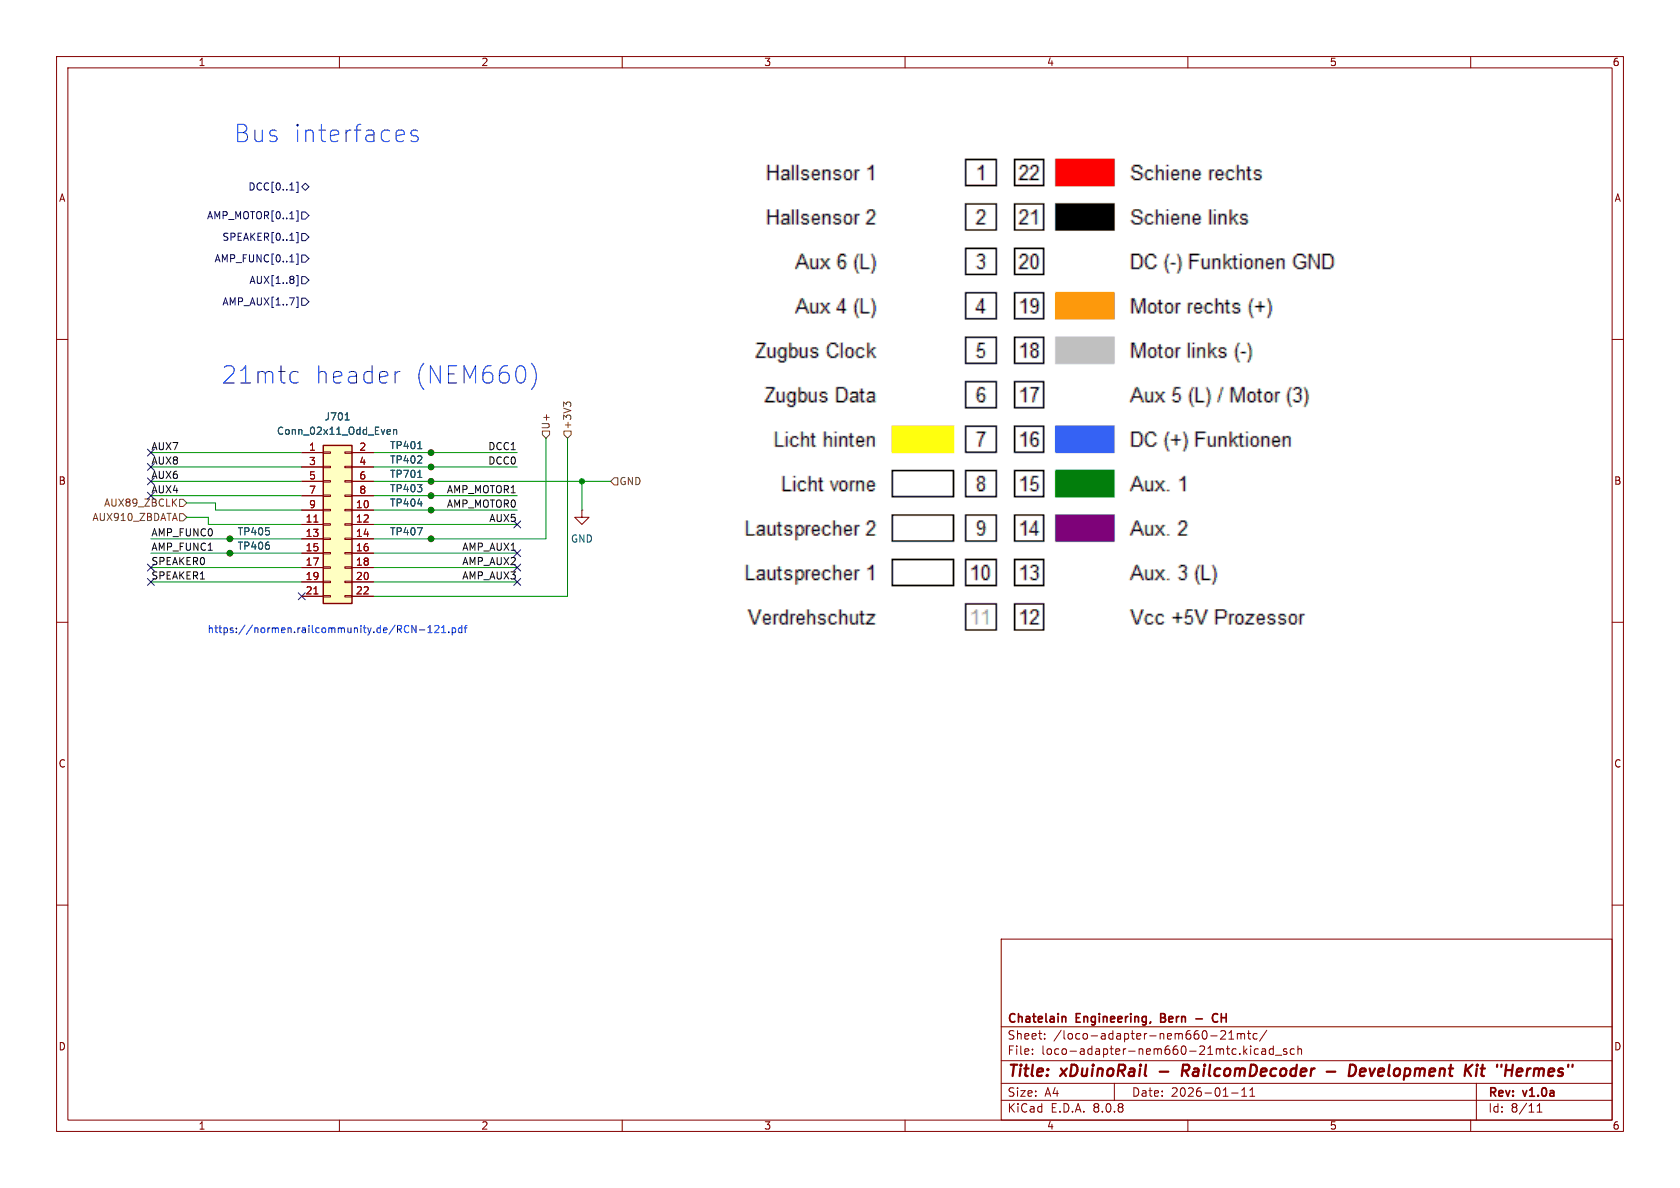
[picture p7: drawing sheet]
(kicad_sch
 (version 20231120)
 (generator "eeschema")
 (generator_version "8.0")
 (paper "A4")
 (title_block
  (title "xDuinoRail - RailcomDecoder - Development Kit \"Hermes\"")
  (date "2026-01-11")
  (rev "v1.0a")
  (company "Chatelain Engineering, Bern - CH"))
 (lib_symbols
  (symbol "Connector:TestPoint_Small"
   (pin_numbers hide)
   (pin_names
    (offset 0.762) hide) (exclude_from_sim no) (in_bom yes) (on_board yes)
   (property "Reference" "TP" (at 0 3.81 0) (effects (font (size 1.27 1.27))))
   (property "Value" "TestPoint_Small" (at 0 2.032 0) (effects (font (size 1.27 1.27))))
   (property "Footprint" "" (at 5.08 0 0) (effects (font (size 1.27 1.27)) (hide yes)))
   (property "Datasheet" "~" (at 5.08 0 0) (effects (font (size 1.27 1.27)) (hide yes)))
   (property "Description" "test point" (at 0 0 0) (effects (font (size 1.27 1.27)) (hide yes)))
   (symbol "TestPoint_Small_0_1"
    (circle (center 0 0) (radius 0.508) (stroke (width 0) (type default)) (fill (type none))))
   (symbol "TestPoint_Small_1_1"
    (pin passive line (at 0 0 90) (length 0) (name "1" (effects (font (size 1.27 1.27)))) (number "1" (effects (font (size 1.27 1.27)))))))
  (symbol "Connector_Generic:Conn_02x11_Odd_Even"
   (pin_names
    (offset 1.016) hide) (exclude_from_sim no) (in_bom yes) (on_board yes)
   (property "Reference" "J" (at 1.27 15.24 0) (effects (font (size 1.27 1.27))))
   (property "Value" "Conn_02x11_Odd_Even" (at 1.27 -15.24 0) (effects (font (size 1.27 1.27))))
   (property "Footprint" "" (at 0 0 0) (effects (font (size 1.27 1.27)) (hide yes)))
   (property "Datasheet" "~" (at 0 0 0) (effects (font (size 1.27 1.27)) (hide yes)))
   (property "Description" "Generic connector, double row, 02x11, odd/even pin numbering scheme (row 1 odd numbers, row 2 even numbers), script generated (kicad-library-utils/schlib/autogen/connector/)" (at 0 0 0) (effects (font (size 1.27 1.27)) (hide yes)))
   (symbol "Conn_02x11_Odd_Even_1_1"
    (rectangle (start -1.27 -12.573) (end 0 -12.827) (stroke (width 0.1524) (type default)) (fill (type none)))
    (rectangle (start -1.27 -10.033) (end 0 -10.287) (stroke (width 0.1524) (type default)) (fill (type none)))
    (rectangle (start -1.27 -7.493) (end 0 -7.747) (stroke (width 0.1524) (type default)) (fill (type none)))
    (rectangle (start -1.27 -4.953) (end 0 -5.207) (stroke (width 0.1524) (type default)) (fill (type none)))
    (rectangle (start -1.27 -2.413) (end 0 -2.667) (stroke (width 0.1524) (type default)) (fill (type none)))
    (rectangle (start -1.27 0.127) (end 0 -0.127) (stroke (width 0.1524) (type default)) (fill (type none)))
    (rectangle (start -1.27 2.667) (end 0 2.413) (stroke (width 0.1524) (type default)) (fill (type none)))
    (rectangle (start -1.27 5.207) (end 0 4.953) (stroke (width 0.1524) (type default)) (fill (type none)))
    (rectangle (start -1.27 7.747) (end 0 7.493) (stroke (width 0.1524) (type default)) (fill (type none)))
    (rectangle (start -1.27 10.287) (end 0 10.033) (stroke (width 0.1524) (type default)) (fill (type none)))
    (rectangle (start -1.27 12.827) (end 0 12.573) (stroke (width 0.1524) (type default)) (fill (type none)))
    (rectangle (start -1.27 13.97) (end 3.81 -13.97) (stroke (width 0.254) (type default)) (fill (type background)))
    (rectangle (start 3.81 -12.573) (end 2.54 -12.827) (stroke (width 0.1524) (type default)) (fill (type none)))
    (rectangle (start 3.81 -10.033) (end 2.54 -10.287) (stroke (width 0.1524) (type default)) (fill (type none)))
    (rectangle (start 3.81 -7.493) (end 2.54 -7.747) (stroke (width 0.1524) (type default)) (fill (type none)))
    (rectangle (start 3.81 -4.953) (end 2.54 -5.207) (stroke (width 0.1524) (type default)) (fill (type none)))
    (rectangle (start 3.81 -2.413) (end 2.54 -2.667) (stroke (width 0.1524) (type default)) (fill (type none)))
    (rectangle (start 3.81 0.127) (end 2.54 -0.127) (stroke (width 0.1524) (type default)) (fill (type none)))
    (rectangle (start 3.81 2.667) (end 2.54 2.413) (stroke (width 0.1524) (type default)) (fill (type none)))
    (rectangle (start 3.81 5.207) (end 2.54 4.953) (stroke (width 0.1524) (type default)) (fill (type none)))
    (rectangle (start 3.81 7.747) (end 2.54 7.493) (stroke (width 0.1524) (type default)) (fill (type none)))
    (rectangle (start 3.81 10.287) (end 2.54 10.033) (stroke (width 0.1524) (type default)) (fill (type none)))
    (rectangle (start 3.81 12.827) (end 2.54 12.573) (stroke (width 0.1524) (type default)) (fill (type none)))
    (pin passive line (at -5.08 12.7 0) (length 3.81) (name "Pin_1" (effects (font (size 1.27 1.27)))) (number "1" (effects (font (size 1.27 1.27)))))
    (pin passive line (at 7.62 2.54 180) (length 3.81) (name "Pin_10" (effects (font (size 1.27 1.27)))) (number "10" (effects (font (size 1.27 1.27)))))
    (pin passive line (at -5.08 0 0) (length 3.81) (name "Pin_11" (effects (font (size 1.27 1.27)))) (number "11" (effects (font (size 1.27 1.27)))))
    (pin passive line (at 7.62 0 180) (length 3.81) (name "Pin_12" (effects (font (size 1.27 1.27)))) (number "12" (effects (font (size 1.27 1.27)))))
    (pin passive line (at -5.08 -2.54 0) (length 3.81) (name "Pin_13" (effects (font (size 1.27 1.27)))) (number "13" (effects (font (size 1.27 1.27)))))
    (pin passive line (at 7.62 -2.54 180) (length 3.81) (name "Pin_14" (effects (font (size 1.27 1.27)))) (number "14" (effects (font (size 1.27 1.27)))))
    (pin passive line (at -5.08 -5.08 0) (length 3.81) (name "Pin_15" (effects (font (size 1.27 1.27)))) (number "15" (effects (font (size 1.27 1.27)))))
    (pin passive line (at 7.62 -5.08 180) (length 3.81) (name "Pin_16" (effects (font (size 1.27 1.27)))) (number "16" (effects (font (size 1.27 1.27)))))
    (pin passive line (at -5.08 -7.62 0) (length 3.81) (name "Pin_17" (effects (font (size 1.27 1.27)))) (number "17" (effects (font (size 1.27 1.27)))))
    (pin passive line (at 7.62 -7.62 180) (length 3.81) (name "Pin_18" (effects (font (size 1.27 1.27)))) (number "18" (effects (font (size 1.27 1.27)))))
    (pin passive line (at -5.08 -10.16 0) (length 3.81) (name "Pin_19" (effects (font (size 1.27 1.27)))) (number "19" (effects (font (size 1.27 1.27)))))
    (pin passive line (at 7.62 12.7 180) (length 3.81) (name "Pin_2" (effects (font (size 1.27 1.27)))) (number "2" (effects (font (size 1.27 1.27)))))
    (pin passive line (at 7.62 -10.16 180) (length 3.81) (name "Pin_20" (effects (font (size 1.27 1.27)))) (number "20" (effects (font (size 1.27 1.27)))))
    (pin passive line (at -5.08 -12.7 0) (length 3.81) (name "Pin_21" (effects (font (size 1.27 1.27)))) (number "21" (effects (font (size 1.27 1.27)))))
    (pin passive line (at 7.62 -12.7 180) (length 3.81) (name "Pin_22" (effects (font (size 1.27 1.27)))) (number "22" (effects (font (size 1.27 1.27)))))
    (pin passive line (at -5.08 10.16 0) (length 3.81) (name "Pin_3" (effects (font (size 1.27 1.27)))) (number "3" (effects (font (size 1.27 1.27)))))
    (pin passive line (at 7.62 10.16 180) (length 3.81) (name "Pin_4" (effects (font (size 1.27 1.27)))) (number "4" (effects (font (size 1.27 1.27)))))
    (pin passive line (at -5.08 7.62 0) (length 3.81) (name "Pin_5" (effects (font (size 1.27 1.27)))) (number "5" (effects (font (size 1.27 1.27)))))
    (pin passive line (at 7.62 7.62 180) (length 3.81) (name "Pin_6" (effects (font (size 1.27 1.27)))) (number "6" (effects (font (size 1.27 1.27)))))
    (pin passive line (at -5.08 5.08 0) (length 3.81) (name "Pin_7" (effects (font (size 1.27 1.27)))) (number "7" (effects (font (size 1.27 1.27)))))
    (pin passive line (at 7.62 5.08 180) (length 3.81) (name "Pin_8" (effects (font (size 1.27 1.27)))) (number "8" (effects (font (size 1.27 1.27)))))
    (pin passive line (at -5.08 2.54 0) (length 3.81) (name "Pin_9" (effects (font (size 1.27 1.27)))) (number "9" (effects (font (size 1.27 1.27)))))))
  (symbol "power:GND"
   (power)
   (pin_numbers hide)
   (pin_names
    (offset 0) hide) (exclude_from_sim no) (in_bom yes) (on_board yes)
   (property "Reference" "#PWR" (at 0 -6.35 0) (effects (font (size 1.27 1.27)) (hide yes)))
   (property "Value" "GND" (at 0 -3.81 0) (effects (font (size 1.27 1.27))))
   (property "Footprint" "" (at 0 0 0) (effects (font (size 1.27 1.27)) (hide yes)))
   (property "Datasheet" "" (at 0 0 0) (effects (font (size 1.27 1.27)) (hide yes)))
   (property "Description" "Power symbol creates a global label with name \"GND\" , ground" (at 0 0 0) (effects (font (size 1.27 1.27)) (hide yes)))
   (symbol "GND_0_1"
    (polyline (pts (xy 0 0) (xy 0 -1.27) (xy 1.27 -1.27) (xy 0 -2.54) (xy -1.27 -1.27) (xy 0 -1.27)) (stroke (width 0) (type default)) (fill (type none))))
   (symbol "GND_1_1"
    (pin power_in line (at 0 0 270) (length 0) (name "~" (effects (font (size 1.27 1.27)))) (number "1" (effects (font (size 1.27 1.27))))))))
 (junction
  (at 102.87 85.09)
  (diameter 0)
  (color 0 0 0 0))
 (junction
  (at 40.64 97.79)
  (diameter 0)
  (color 0 0 0 0))
 (junction
  (at 76.2 90.17)
  (diameter 0)
  (color 0 0 0 0))
 (junction
  (at 76.2 87.63)
  (diameter 0)
  (color 0 0 0 0))
 (junction
  (at 76.2 85.09)
  (diameter 0)
  (color 0 0 0 0))
 (junction
  (at 76.2 82.55)
  (diameter 0)
  (color 0 0 0 0))
 (junction
  (at 76.2 95.25)
  (diameter 0)
  (color 0 0 0 0))
 (junction
  (at 76.2 80.01)
  (diameter 0)
  (color 0 0 0 0))
 (junction
  (at 40.64 95.25)
  (diameter 0)
  (color 0 0 0 0))
 (no_connect
  (at 26.67 80.01))
 (no_connect
  (at 26.67 100.33))
 (no_connect
  (at 26.67 85.09))
 (no_connect
  (at 53.34 105.41))
 (no_connect
  (at 26.67 102.87))
 (no_connect
  (at 26.67 87.63))
 (no_connect
  (at 91.44 92.71))
 (no_connect
  (at 91.44 97.79))
 (no_connect
  (at 91.44 102.87))
 (no_connect
  (at 91.44 100.33))
 (no_connect
  (at 26.67 82.55))
 (wire
  (pts (xy 102.87 85.09) (xy 102.87 90.17))
  (stroke (width 0) (type default)))
 (wire
  (pts (xy 66.04 82.55) (xy 76.2 82.55))
  (stroke (width 0) (type default)))
 (wire
  (pts (xy 66.04 85.09) (xy 76.2 85.09))
  (stroke (width 0) (type default)))
 (wire
  (pts (xy 100.33 77.47) (xy 100.33 105.41))
  (stroke (width 0) (type default)))
 (wire
  (pts (xy 26.67 85.09) (xy 53.34 85.09))
  (stroke (width 0) (type default)))
 (wire
  (pts (xy 66.04 97.79) (xy 91.44 97.79))
  (stroke (width 0) (type default)))
 (wire
  (pts (xy 76.2 95.25) (xy 96.52 95.25))
  (stroke (width 0) (type default)))
 (wire
  (pts (xy 66.04 95.25) (xy 76.2 95.25))
  (stroke (width 0) (type default)))
 (wire
  (pts (xy 26.67 100.33) (xy 53.34 100.33))
  (stroke (width 0) (type default)))
 (wire
  (pts (xy 26.67 102.87) (xy 53.34 102.87))
  (stroke (width 0) (type default)))
 (wire
  (pts (xy 96.52 77.47) (xy 96.52 95.25))
  (stroke (width 0) (type default)))
 (wire
  (pts (xy 66.04 92.71) (xy 91.44 92.71))
  (stroke (width 0) (type default)))
 (wire
  (pts (xy 36.83 91.44) (xy 33.02 91.44))
  (stroke (width 0) (type default)))
 (wire
  (pts (xy 66.04 80.01) (xy 76.2 80.01))
  (stroke (width 0) (type default)))
 (wire
  (pts (xy 40.64 97.79) (xy 53.34 97.79))
  (stroke (width 0) (type default)))
 (wire
  (pts (xy 33.02 88.9) (xy 38.1 88.9))
  (stroke (width 0) (type default)))
 (wire
  (pts (xy 66.04 102.87) (xy 91.44 102.87))
  (stroke (width 0) (type default)))
 (wire
  (pts (xy 26.67 80.01) (xy 53.34 80.01))
  (stroke (width 0) (type default)))
 (wire
  (pts (xy 76.2 87.63) (xy 91.44 87.63))
  (stroke (width 0) (type default)))
 (wire
  (pts (xy 76.2 85.09) (xy 102.87 85.09))
  (stroke (width 0) (type default)))
 (wire
  (pts (xy 26.67 82.55) (xy 53.34 82.55))
  (stroke (width 0) (type default)))
 (wire
  (pts (xy 26.67 95.25) (xy 40.64 95.25))
  (stroke (width 0) (type default)))
 (wire
  (pts (xy 38.1 90.17) (xy 53.34 90.17))
  (stroke (width 0) (type default)))
 (wire
  (pts (xy 76.2 90.17) (xy 91.44 90.17))
  (stroke (width 0) (type default)))
 (wire
  (pts (xy 36.83 92.71) (xy 53.34 92.71))
  (stroke (width 0) (type default)))
 (wire
  (pts (xy 66.04 87.63) (xy 76.2 87.63))
  (stroke (width 0) (type default)))
 (wire
  (pts (xy 26.67 87.63) (xy 53.34 87.63))
  (stroke (width 0) (type default)))
 (wire
  (pts (xy 66.04 90.17) (xy 76.2 90.17))
  (stroke (width 0) (type default)))
 (wire
  (pts (xy 36.83 91.44) (xy 36.83 92.71))
  (stroke (width 0) (type default)))
 (wire
  (pts (xy 66.04 100.33) (xy 91.44 100.33))
  (stroke (width 0) (type default)))
 (wire
  (pts (xy 102.87 85.09) (xy 107.95 85.09))
  (stroke (width 0) (type default)))
 (wire
  (pts (xy 76.2 82.55) (xy 91.44 82.55))
  (stroke (width 0) (type default)))
 (wire
  (pts (xy 66.04 105.41) (xy 100.33 105.41))
  (stroke (width 0) (type default)))
 (wire
  (pts (xy 40.64 95.25) (xy 53.34 95.25))
  (stroke (width 0) (type default)))
 (wire
  (pts (xy 26.67 97.79) (xy 40.64 97.79))
  (stroke (width 0) (type default)))
 (wire
  (pts (xy 76.2 80.01) (xy 91.44 80.01))
  (stroke (width 0) (type default)))
 (wire
  (pts (xy 38.1 88.9) (xy 38.1 90.17))
  (stroke (width 0) (type default)))
 (image
  (at 182.88 69.85)
  (data))
 (text "https://normen.railcommunity.de/RCN-121.pdf"
  (exclude_from_sim no)
  (at 59.69 111.506 0)
  (effects (font (size 1.27 1.27))))
 (text "21mtc header (NEM660)"
  (exclude_from_sim no)
  (at 67.31 66.548 0)
  (effects (font (size 3.048 3.048))))
 (text "Bus interfaces"
  (exclude_from_sim no)
  (at 57.912 23.876 0)
  (effects (font (size 3.048 3.048))))
 (label "DCC0"
  (at 91.44 82.55 180)
  (effects (font (size 1.27 1.27)) (justify right bottom)))
 (label "AMP_MOTOR1"
  (at 91.44 87.63 180)
  (effects (font (size 1.27 1.27)) (justify right bottom)))
 (label "AUX6"
  (at 26.67 85.09 0)
  (effects (font (size 1.27 1.27)) (justify left bottom)))
 (label "AUX7"
  (at 26.67 80.01 0)
  (effects (font (size 1.27 1.27)) (justify left bottom)))
 (label "AMP_MOTOR0"
  (at 91.44 90.17 180)
  (effects (font (size 1.27 1.27)) (justify right bottom)))
 (label "AMP_FUNC1"
  (at 26.67 97.79 0)
  (effects (font (size 1.27 1.27)) (justify left bottom)))
 (label "AMP_AUX2"
  (at 91.44 100.33 180)
  (effects (font (size 1.27 1.27)) (justify right bottom)))
 (label "AMP_FUNC0"
  (at 26.67 95.25 0)
  (effects (font (size 1.27 1.27)) (justify left bottom)))
 (label "SPEAKER0"
  (at 26.67 100.33 0)
  (effects (font (size 1.27 1.27)) (justify left bottom)))
 (label "AMP_AUX1"
  (at 91.44 97.79 180)
  (effects (font (size 1.27 1.27)) (justify right bottom)))
 (label "AUX4"
  (at 26.67 87.63 0)
  (effects (font (size 1.27 1.27)) (justify left bottom)))
 (label "AUX8"
  (at 26.67 82.55 0)
  (effects (font (size 1.27 1.27)) (justify left bottom)))
 (label "DCC1"
  (at 91.44 80.01 180)
  (effects (font (size 1.27 1.27)) (justify right bottom)))
 (label "AUX5"
  (at 91.44 92.71 180)
  (effects (font (size 1.27 1.27)) (justify right bottom)))
 (label "AMP_AUX3"
  (at 91.44 102.87 180)
  (effects (font (size 1.27 1.27)) (justify right bottom)))
 (label "SPEAKER1"
  (at 26.67 102.87 0)
  (effects (font (size 1.27 1.27)) (justify left bottom)))
 (hierarchical_label "SPEAKER[0..1]"
  (shape input)
  (at 54.61 41.91 180)
  (effects (font (size 1.27 1.27)) (justify right)))
 (hierarchical_label "AMP_FUNC[0..1]"
  (shape input)
  (at 54.61 45.72 180)
  (effects (font (size 1.27 1.27)) (justify right)))
 (hierarchical_label "AMP_AUX[1..7]"
  (shape input)
  (at 54.61 53.34 180)
  (effects (font (size 1.27 1.27)) (justify right)))
 (hierarchical_label "AUX89_ZBCLK"
  (shape input)
  (at 33.02 88.9 180)
  (effects (font (size 1.27 1.27)) (justify right)))
 (hierarchical_label "+3V3"
  (shape input)
  (at 100.33 77.47 90)
  (effects (font (size 1.27 1.27)) (justify left)))
 (hierarchical_label "U+"
  (shape input)
  (at 96.52 77.47 90)
  (effects (font (size 1.27 1.27)) (justify left)))
 (hierarchical_label "GND"
  (shape input)
  (at 107.95 85.09 0)
  (effects (font (size 1.27 1.27)) (justify left)))
 (hierarchical_label "AUX910_ZBDATA"
  (shape input)
  (at 33.02 91.44 180)
  (effects (font (size 1.27 1.27)) (justify right)))
 (hierarchical_label "AMP_MOTOR[0..1]"
  (shape input)
  (at 54.61 38.1 180)
  (effects (font (size 1.27 1.27)) (justify right)))
 (hierarchical_label "DCC[0..1]"
  (shape bidirectional)
  (at 54.61 33.02 180)
  (effects (font (size 1.27 1.27)) (justify right)))
 (hierarchical_label "AUX[1..8]"
  (shape input)
  (at 54.61 49.53 180)
  (effects (font (size 1.27 1.27)) (justify right)))
 (symbol
  (lib_id "Connector:TestPoint_Small")
  (at 76.2 87.63 0)
  (mirror y)
  (unit 1)
  (exclude_from_sim no)
  (in_bom no)
  (on_board yes)
  (dnp no)
  (property "Reference" "TP403" (at 74.93 86.3599 0) (effects (font (size 1.27 1.27)) (justify left)))
  (property "Value" "~" (at 74.93 88.8999 0) (effects (font (size 1.27 1.27)) (justify left)))
  (property "Footprint" "TestPoint:TestPoint_Pad_D1.0mm" (at 71.12 87.63 0) (effects (font (size 1.27 1.27)) (hide yes)))
  (property "Datasheet" "~" (at 71.12 87.63 0) (effects (font (size 1.27 1.27)) (hide yes)))
  (property "Description" "test point" (at 76.2 87.63 0) (effects (font (size 1.27 1.27)) (hide yes)))
  (pin "1")
  (instances (project "xDuinoRails-Thor-M" (path "" (reference "TP403") (unit 1)))))
 (symbol
  (lib_id "Connector:TestPoint_Small")
  (at 40.64 97.79 0)
  (unit 1)
  (exclude_from_sim no)
  (in_bom no)
  (on_board yes)
  (dnp no)
  (property "Reference" "TP406" (at 41.91 96.5199 0) (effects (font (size 1.27 1.27)) (justify left)))
  (property "Value" "~" (at 41.91 99.0599 0) (effects (font (size 1.27 1.27)) (justify left)))
  (property "Footprint" "TestPoint:TestPoint_Pad_D1.0mm" (at 45.72 97.79 0) (effects (font (size 1.27 1.27)) (hide yes)))
  (property "Datasheet" "~" (at 45.72 97.79 0) (effects (font (size 1.27 1.27)) (hide yes)))
  (property "Description" "test point" (at 40.64 97.79 0) (effects (font (size 1.27 1.27)) (hide yes)))
  (pin "1")
  (instances (project "xDuinoRails-Thor-M" (path "" (reference "TP406") (unit 1)))))
 (symbol
  (lib_id "Connector:TestPoint_Small")
  (at 76.2 95.25 0)
  (mirror y)
  (unit 1)
  (exclude_from_sim no)
  (in_bom no)
  (on_board yes)
  (dnp no)
  (property "Reference" "TP407" (at 74.93 93.9799 0) (effects (font (size 1.27 1.27)) (justify left)))
  (property "Value" "~" (at 74.93 96.5199 0) (effects (font (size 1.27 1.27)) (justify left)))
  (property "Footprint" "TestPoint:TestPoint_Pad_D1.0mm" (at 71.12 95.25 0) (effects (font (size 1.27 1.27)) (hide yes)))
  (property "Datasheet" "~" (at 71.12 95.25 0) (effects (font (size 1.27 1.27)) (hide yes)))
  (property "Description" "test point" (at 76.2 95.25 0) (effects (font (size 1.27 1.27)) (hide yes)))
  (pin "1")
  (instances (project "xDuinoRails-Thor-M" (path "" (reference "TP407") (unit 1)))))
 (symbol
  (lib_id "Connector:TestPoint_Small")
  (at 76.2 85.09 0)
  (mirror y)
  (unit 1)
  (exclude_from_sim no)
  (in_bom no)
  (on_board yes)
  (dnp no)
  (property "Reference" "TP701" (at 74.93 83.8199 0) (effects (font (size 1.27 1.27)) (justify left)))
  (property "Value" "~" (at 74.93 86.3599 0) (effects (font (size 1.27 1.27)) (justify left)))
  (property "Footprint" "TestPoint:TestPoint_Pad_D1.0mm" (at 71.12 85.09 0) (effects (font (size 1.27 1.27)) (hide yes)))
  (property "Datasheet" "~" (at 71.12 85.09 0) (effects (font (size 1.27 1.27)) (hide yes)))
  (property "Description" "test point" (at 76.2 85.09 0) (effects (font (size 1.27 1.27)) (hide yes)))
  (pin "1")
  (instances (project "xDuinoRails-Thor-M" (path "" (reference "TP701") (unit 1)))))
 (symbol
  (lib_id "Connector:TestPoint_Small")
  (at 76.2 82.55 0)
  (mirror y)
  (unit 1)
  (exclude_from_sim no)
  (in_bom no)
  (on_board yes)
  (dnp no)
  (property "Reference" "TP402" (at 74.93 81.2799 0) (effects (font (size 1.27 1.27)) (justify left)))
  (property "Value" "~" (at 74.93 83.8199 0) (effects (font (size 1.27 1.27)) (justify left)))
  (property "Footprint" "TestPoint:TestPoint_Pad_D1.0mm" (at 71.12 82.55 0) (effects (font (size 1.27 1.27)) (hide yes)))
  (property "Datasheet" "~" (at 71.12 82.55 0) (effects (font (size 1.27 1.27)) (hide yes)))
  (property "Description" "test point" (at 76.2 82.55 0) (effects (font (size 1.27 1.27)) (hide yes)))
  (pin "1")
  (instances (project "xDuinoRails-Thor-M" (path "" (reference "TP402") (unit 1)))))
 (symbol
  (lib_id "Connector_Generic:Conn_02x11_Odd_Even")
  (at 58.42 92.71 0)
  (unit 1)
  (exclude_from_sim no)
  (in_bom yes)
  (on_board yes)
  (dnp no)
  (fields_autoplaced yes)
  (property "Reference" "J701" (at 59.69 73.66 0) (effects (font (size 1.27 1.27))))
  (property "Value" "Conn_02x11_Odd_Even" (at 59.69 76.2 0) (effects (font (size 1.27 1.27))))
  (property "Footprint" "Connector_PinSocket_1.27mm:PinSocket_2x11_P1.27mm_Vertical_SMD" (at 58.42 92.71 0) (effects (font (size 1.27 1.27)) (hide yes)))
  (property "Datasheet" "~" (at 58.42 92.71 0) (effects (font (size 1.27 1.27)) (hide yes)))
  (property "Description" "Generic connector, double row, 02x11, odd/even pin numbering scheme (row 1 odd numbers, row 2 even numbers), script generated (kicad-library-utils/schlib/autogen/connector/)" (at 58.42 92.71 0) (effects (font (size 1.27 1.27)) (hide yes)))
  (property "OLI_ID" "MTC21_02x11_1.27" (at 58.42 92.71 0) (effects (font (size 1.27 1.27)) (hide yes)))
  (pin "11")
  (pin "3")
  (pin "17")
  (pin "14")
  (pin "10")
  (pin "13")
  (pin "16")
  (pin "19")
  (pin "2")
  (pin "15")
  (pin "18")
  (pin "20")
  (pin "1")
  (pin "12")
  (pin "21")
  (pin "22")
  (pin "4")
  (pin "5")
  (pin "7")
  (pin "8")
  (pin "9")
  (pin "6")
  (instances (project "" (path "" (reference "J701") (unit 1)))))
 (symbol
  (lib_id "Connector:TestPoint_Small")
  (at 76.2 90.17 0)
  (mirror y)
  (unit 1)
  (exclude_from_sim no)
  (in_bom no)
  (on_board yes)
  (dnp no)
  (property "Reference" "TP404" (at 74.93 88.8999 0) (effects (font (size 1.27 1.27)) (justify left)))
  (property "Value" "~" (at 74.93 91.4399 0) (effects (font (size 1.27 1.27)) (justify left)))
  (property "Footprint" "TestPoint:TestPoint_Pad_D1.0mm" (at 71.12 90.17 0) (effects (font (size 1.27 1.27)) (hide yes)))
  (property "Datasheet" "~" (at 71.12 90.17 0) (effects (font (size 1.27 1.27)) (hide yes)))
  (property "Description" "test point" (at 76.2 90.17 0) (effects (font (size 1.27 1.27)) (hide yes)))
  (pin "1")
  (instances (project "xDuinoRails-Thor-M" (path "" (reference "TP404") (unit 1)))))
 (symbol
  (lib_id "Connector:TestPoint_Small")
  (at 40.64 95.25 0)
  (unit 1)
  (exclude_from_sim no)
  (in_bom no)
  (on_board yes)
  (dnp no)
  (property "Reference" "TP405" (at 41.91 93.9799 0) (effects (font (size 1.27 1.27)) (justify left)))
  (property "Value" "~" (at 41.91 96.5199 0) (effects (font (size 1.27 1.27)) (justify left)))
  (property "Footprint" "TestPoint:TestPoint_Pad_D1.0mm" (at 45.72 95.25 0) (effects (font (size 1.27 1.27)) (hide yes)))
  (property "Datasheet" "~" (at 45.72 95.25 0) (effects (font (size 1.27 1.27)) (hide yes)))
  (property "Description" "test point" (at 40.64 95.25 0) (effects (font (size 1.27 1.27)) (hide yes)))
  (pin "1")
  (instances (project "xDuinoRails-Thor-M" (path "" (reference "TP405") (unit 1)))))
 (symbol
  (lib_id "Connector:TestPoint_Small")
  (at 76.2 80.01 0)
  (mirror y)
  (unit 1)
  (exclude_from_sim no)
  (in_bom no)
  (on_board yes)
  (dnp no)
  (property "Reference" "TP401" (at 74.93 78.7399 0) (effects (font (size 1.27 1.27)) (justify left)))
  (property "Value" "~" (at 74.93 81.2799 0) (effects (font (size 1.27 1.27)) (justify left)))
  (property "Footprint" "TestPoint:TestPoint_Pad_D1.0mm" (at 71.12 80.01 0) (effects (font (size 1.27 1.27)) (hide yes)))
  (property "Datasheet" "~" (at 71.12 80.01 0) (effects (font (size 1.27 1.27)) (hide yes)))
  (property "Description" "test point" (at 76.2 80.01 0) (effects (font (size 1.27 1.27)) (hide yes)))
  (pin "1")
  (instances (project "xDuinoRails-Thor-M" (path "" (reference "TP401") (unit 1)))))
 (symbol
  (lib_id "power:GND")
  (at 102.87 90.17 0)
  (unit 1)
  (exclude_from_sim no)
  (in_bom yes)
  (on_board yes)
  (dnp no)
  (fields_autoplaced yes)
  (property "Reference" "#PWR0101" (at 102.87 96.52 0) (effects (font (size 1.27 1.27)) (hide yes)))
  (property "Value" "GND" (at 102.87 95.25 0) (effects (font (size 1.27 1.27))))
  (property "Footprint" "" (at 102.87 90.17 0) (effects (font (size 1.27 1.27)) (hide yes)))
  (property "Datasheet" "" (at 102.87 90.17 0) (effects (font (size 1.27 1.27)) (hide yes)))
  (property "Description" "Power symbol creates a global label with name \"GND\" , ground" (at 102.87 90.17 0) (effects (font (size 1.27 1.27)) (hide yes)))
  (pin "1")
  (instances (project "loco-adapter-nem660-21mtc" (path "" (reference "#PWR0101") (unit 1))) (project "xDuinoRailShield" (path "" (reference "#PWR0101") (unit 1))) (project "loco-adapter-nem660-21mtc" (path "" (reference "#PWR701") (unit 1))))))
